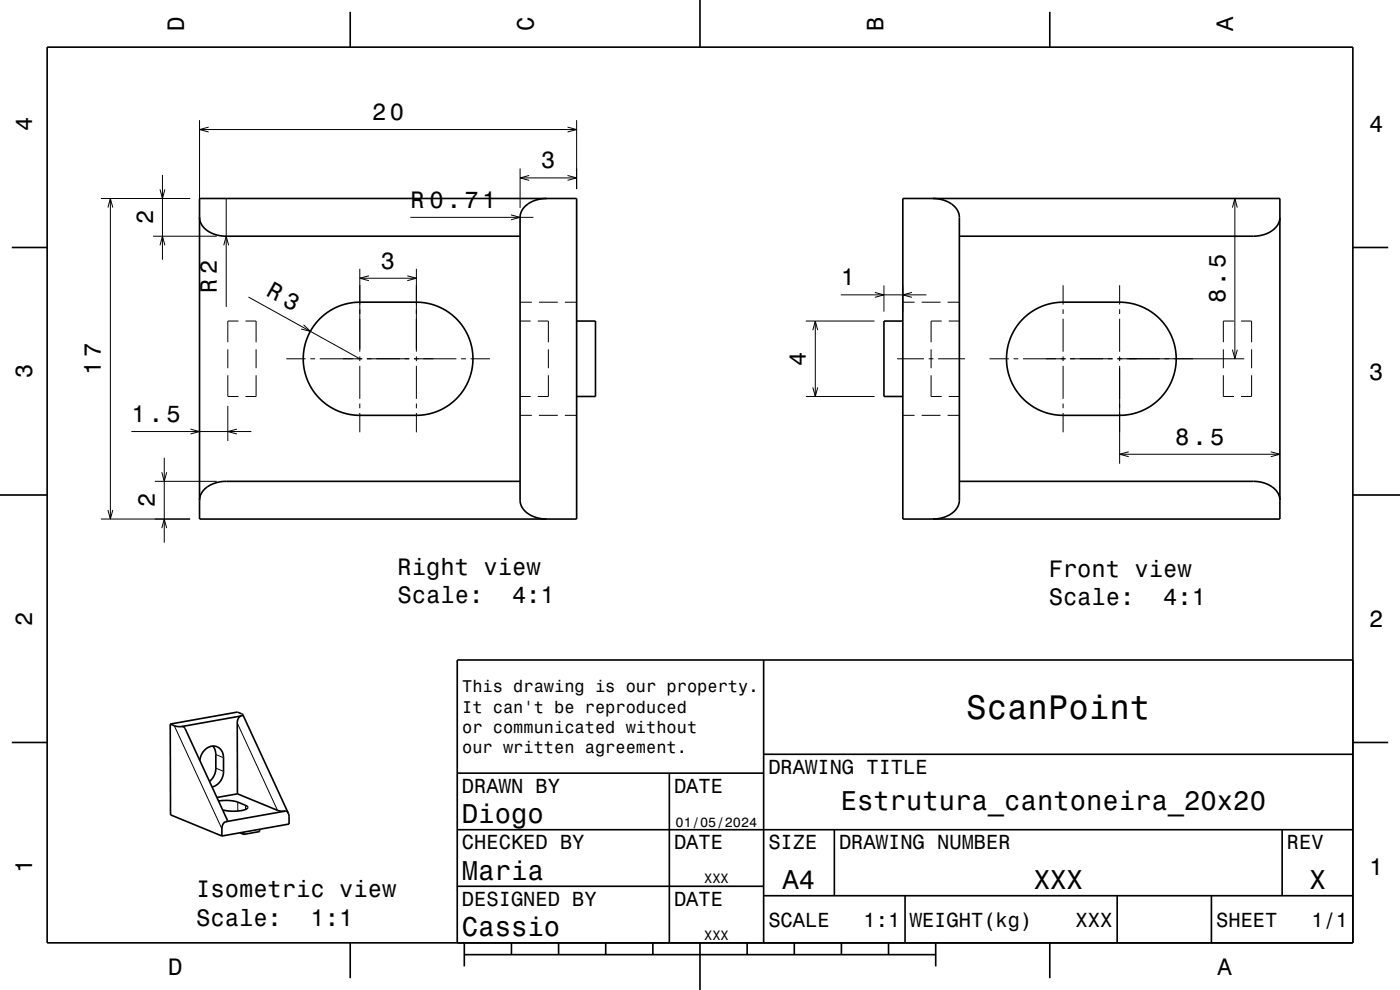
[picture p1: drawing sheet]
<svg xmlns="http://www.w3.org/2000/svg" width="297mm" height="210mm" viewBox="0 0 297 210" stroke-linecap="round" stroke-linejoin="round" font-family="sans-serif">
<g fill="none" stroke="#000" stroke-width=".21">
<path d="M34.5 37.1v18M42.3 25.5v18.6M42.3 27.5h80M44.3 27l-2 .5 2 .5M110.3 35.7v8.4M110.3 37.7h12M112.3 37.2l-2 .5 2 .6M120.4 27l1.9 .5-1.9 .5M120.4 37.2l1.9 .5-1.9 .6M122.3 25.5v14.6M21.4 42.1h18.9M22.9 44l.5-1.9 .5 1.9"/>
<path d="M23.4 42.1v68M32.5 50.1h13.5M33.9 52l.6-1.9 .5 1.9M33.9 40.2l.6 1.9 .5-1.9M47.5 52l.5-1.9 .5 1.9M48 42.1v23M76.3 57v17.6M76.3 59h12M78.3 58.5l-2 .5 2 .5M86.4 58.5l1.9 .5-1.9 .5M87.1 46.1h26.1M88.3 57v17.6"/>
<path d="M108.4 45.6l1.9 .5-1.9 .5M261.5 44l.5-1.9 .5 1.9M262 42.1v34M48.3 79.6v4.5h2.3M48.3 74.1v4M50.6 68.1h-2.3v4.5M52.1 68.1h2.2v4.5M52.7 63l23.6 13.1M54.3 79.6v4.5h-2.2M54.3 74.1v4M60.7 76.1h4.1M64.4 68.9l1.4 1.4-1.9-.5"/>
<path d="M65.8 76.1h1M67.8 76.1h9M76.3 75.6v1M76.3 77.6v7M77.8 76.1h9M87.8 76.1h9M88.3 75.6v1M88.3 77.6v7M97.8 76.1h1M99.8 76.1h4.1M110.3 68.1h2.3M110.3 64.1h2.5"/>
<path d="M114.1 68.1h2.2v4.5M114.3 64.1h4M116.3 79.6v4.5h-2.2M116.3 74.1v4M119.8 64.1h2.5M171 68.1h14.5M172.4 70l.6-1.9 .5 1.9M173 68.1v16M178.4 62.6h18.1M185.6 62l1.9 .6-1.9 .5M187.5 60.6v5.5M190.3 76.1h5.7"/>
<path d="M191.5 60.6v5.5M191.5 64.1h2.5M193.5 62l-2 .6 2 .5M195.5 64.1h4M197 76.1h1M197.5 79.6v4.5h2.3M197.5 74.1v4M199 76.1h5.7M199.8 68.1h-2.3v4.5M201 64.1h2.5M201.3 68.1h2.2M209.9 76.1h4.1"/>
<path d="M215 76.1h1M217 76.1h9M225.5 60.5v4.1M225.5 65.6v1M225.5 67.6v7M225.5 75.6v1M225.5 77.6v7M227 76.1h9M237 76.1h27M237.5 60.5v4.1M237.5 65.6v1M237.5 67.6v7"/>
<path d="M237.5 75.6v1M237.5 77.6v20.8M259.5 79.6v4.5h2.3M259.5 74.1v4M261.5 74.2l.5 1.9 .5-1.9M261.8 68.1h-2.3v4.5M263.3 68.1h2.2v4.5M265.5 79.6v4.5h-2.2M265.5 74.1v4M27.9 91.5h25.4M34.8 97.1v18M40.4 91l1.9 .5-1.9 .6"/>
<path d="M48.3 86.1v7.4M50.3 91l-2 .5 2 .6M76.3 85.6v1M76.3 87.6v4.1M88.3 85.6v1M88.3 87.6v4.1M110.3 84.1h2.3M110.3 88.1h2.5M114.3 88.1h4M119.8 88.1h2.5M171 84.1h14.5M172.4 82.2l.6 1.9 .5-1.9"/>
<path d="M191.5 88.1h2.5M195.5 88.1h4M201 88.1h2.5M201.3 84.1h2.2M225.5 85.6v1M225.5 87.6v4.1M237.5 96.4h34M239.5 95.8l-2 .6 2 .5M269.6 95.8l1.9 .6-1.9 .5M21.4 110.1h18.9M22.9 108.2l.5 1.9 .5-1.9M32.8 102.1h13.2"/>
<path d="M34.3 100.2l.5 1.9 .6-1.9M34.3 112l.5-1.9 .6 1.9M37 153.9l10.1 21.9M50.3 153.4l8.6 18.5M45.8 160.1l1.6 .6M45.8 162.9l1.6 .7M50.4 170.1v1.9M52.1 170.8v.9"/>
</g>
<g fill="none" stroke="#000" stroke-width=".35">
<path d="M10 10h277v190h-277zM74.3 2.5v7.5M148.5 0v10M222.7 2.5v7.5M2.5 52.5h7.5M42.3 46.1a4.6 4.6 0 0 0 4.3 3.9l1.4 .1h62.3M42.3 42.1h80v68h-80zM116 42.1a5.4 5.4 0 0 0-5.6 3.3l-.1 60.7a4.6 4.6 0 0 0 4.3 3.9l1.4 .1M191.5 42.1h80v68h-80zM197.9 42.1a5.4 5.4 0 0 1 5.6 3.5v60.5a4.5 4.5 0 0 1-4.2 3.9l-1.4 .1M271.5 46.1a4.6 4.6 0 0 1-4.4 3.9l-63.6 .1M287 52.5h7.5"/>
<path d="M67.8 67.7a12 12 0 0 1 8.5-3.6h12a12 12 0 0 1 12 12 12 12 0 0 1-12 12h-12a12 12 0 0 1-11-7.4 12 12 0 0 1 2.5-13zM122.3 68.1h4v16h-4M191.5 68.1h-4v16h4M217 67.7a12 12 0 0 1 8.5-3.6h12a12 12 0 0 1 12 12 12 12 0 0 1-12 12h-12a12 12 0 0 1-11-7.4 12 12 0 0 1 2.5-13zM0 105h10M110.3 102.1h-62.3a5.4 5.4 0 0 0-5.6 3.5l-.1 .5M203.5 102.1h62.4a5.4 5.4 0 0 1 5.6 3.5v.5M287 105h10M162 140v60M287 140h-190v60M2.5 157.5h7.5M36.1 153.6l1.3 .5h1.2"/>
<path d="M36.1 153.6l.1 19.2 10.9 4.5M38.6 154.1l.3 .1 .4 .4 9 19.4-.4 .3M45.1 158.3l.6 1.3 .1 3.6-.4 1.4-1 1.2M51.2 151.9a1.44 1.44 0 0 0-.9 1.5l.1 15M51.2 151.9l-12.6 2.2M51.5 151.6l-.3 .3M51.5 151.6l-1.1-.6-14.3 2.6M51.5 151.6l9.7 20.9M287 157.5h7.5M42.4 161.3a2.91 2.91 0 0 1 3.9-2.8l.7 .7 .3 .8 .1 3.6a3.4 3.4 0 0 1-2.4 3.3M46.4 169.9a9 9 0 0 1 4 .2l1.8 .8 .4 .4a2.42 2.42 0 0 1-2.2 .7h-1.8l-1.4-.2M47.9 174.3a1.43 1.43 0 0 0-.8 1.5v1.5"/>
<path d="M50.4 168.4l8.5 3.5 1.6 .2M50.4 168.4l-4.4 .8M50.9 176.7l.8 .3M51.7 176.5v.5M55.1 175.9v.5l-3.4 .6M60.5 172.1h.3l.4 .4M60.5 172.1l-12.6 2.2M61.2 172.5l.1 2.3-14.2 2.5M97 176h190M97 164h65M142 164v36M162 160h125"/>
<path d="M177 176v14M272 176v14M97 188h65M162 190h125M192 190v10M237 190v10M257 190v10M74.3 200v7.5M98.5 202.5h100M98.5 200v5M108.5 200v2.5M118.5 200v2.5"/>
<path d="M128.5 200v2.5M138.5 200v2.5M148.5 200v10M158.5 200v2.5M168.5 200v2.5M178.5 200v2.5M188.5 200v2.5M198.5 200v5M222.7 200v7.5"/>
</g>
<text font-size="7.2" x="205" y="152.6">ScanPoint</text>
<g font-size="5.8">
<text x="178.4" y="171.9">Estrutura_cantoneira_20x20</text>
<text x="98" y="174.6">Diogo</text>
<text x="98" y="186.6">Maria</text>
<text x="166" y="188.6">A4</text>
<text x="219.3" y="188.6">XXX</text>
<text x="277.8" y="188.6">X</text>
<text x="98" y="198.6">Cassio</text>
</g>
<g font-size="5">
<text x="39" y="6.5" transform="rotate(-90 39 6.5)">D</text>
<text x="113.2" y="6.5" transform="rotate(-90 113.2 6.5)">C</text>
<text x="187.4" y="6.5" transform="rotate(-90 187.4 6.5)">B</text>
<text x="261.6" y="6.5" transform="rotate(-90 261.6 6.5)">A</text>
<text x="6.8" y="27.8" transform="rotate(-90 6.8 27.8)">4</text>
<text x="78.9" y="25.5">20</text>
<text x="290.5" y="28.1">4</text>
<text x="114.8" y="35.7">3</text>
<text x="32.5" y="47.6" transform="rotate(-90 32.5 47.6)">2</text>
<text x="87.1" y="44.1">R 0.71</text>
<text x="80.8" y="57">3</text>
<text x="46" y="62.2" transform="rotate(-90 46 62.2)">R 2</text>
<text x="56.2" y="62.7" transform="rotate(29 56.2 62.7)">R 3</text>
<text x="178.4" y="60.6">1</text>
<text x="260" y="64.4" transform="rotate(-90 260 64.4)">8.5</text>
<text x="171" y="77.6" transform="rotate(-90 171 77.6)">4</text>
<text x="6.8" y="80.3" transform="rotate(-90 6.8 80.3)">3</text>
<text x="21.4" y="79.5" transform="rotate(-90 21.4 79.5)">17</text>
<text x="290.5" y="80.6">3</text>
<text x="27.9" y="89.5">1.5</text>
<text x="249.3" y="94.4">8.5</text>
<text x="32.8" y="107.6" transform="rotate(-90 32.8 107.6)">2</text>
<text x="84.3" y="122">Right view</text>
<text x="222.5" y="122.3">Front view</text>
<text x="84.3" y="128">Scale:</text>
<text x="108.6" y="128">4:1</text>
<text x="222.5" y="128.3">Scale:</text>
<text x="246.8" y="128.3">4:1</text>
<text x="6.8" y="132.8" transform="rotate(-90 6.8 132.8)">2</text>
<text x="290.5" y="133.1">2</text>
<text x="6.8" y="185.3" transform="rotate(-90 6.8 185.3)">1</text>
<text x="290.5" y="185.6">1</text>
<text x="41.6" y="190.3">Isometric view</text>
<text x="41.6" y="196.4">Scale:</text>
<text x="65.9" y="196.4">1:1</text>
<text x="35.7" y="206.8">D</text>
<text x="258.3" y="206.8">A</text>
</g>
<g font-size="4.3">
<text x="163" y="164.2">DRAWING TITLE</text>
<text x="98" y="168.2">DRAWN BY</text>
<text x="143" y="168.2">DATE</text>
<text x="98" y="180.2">CHECKED BY</text>
<text x="143" y="180.2">DATE</text>
<text x="163" y="180.2">SIZE</text>
<text x="178" y="180.2">DRAWING NUMBER</text>
<text x="273" y="180.2">REV</text>
<text x="98" y="192.2">DESIGNED BY</text>
<text x="143" y="192.2">DATE</text>
<text x="163" y="196.6">SCALE</text>
<text x="183.2" y="196.6">1:1</text>
<text x="193" y="196.6">WEIGHT(kg)</text>
<text x="228.2" y="196.6">XXX</text>
<text x="258" y="196.6">SHEET</text>
<text x="278.2" y="196.6">1/1</text>
</g>
<g font-size="3.6">
<text x="98.1" y="146.8">This drawing is our property.</text>
<text x="98.1" y="151.2">It can't be reproduced</text>
<text x="98.1" y="155.5">or communicated without</text>
<text x="98.1" y="159.8">our written agreement.</text>
</g>
<g font-size="2.9">
<text x="143.3" y="175.3">01/05/2024</text>
<text x="149.4" y="187.3">XXX</text>
<text x="149.4" y="199.3">XXX</text>
</g>
</svg>
